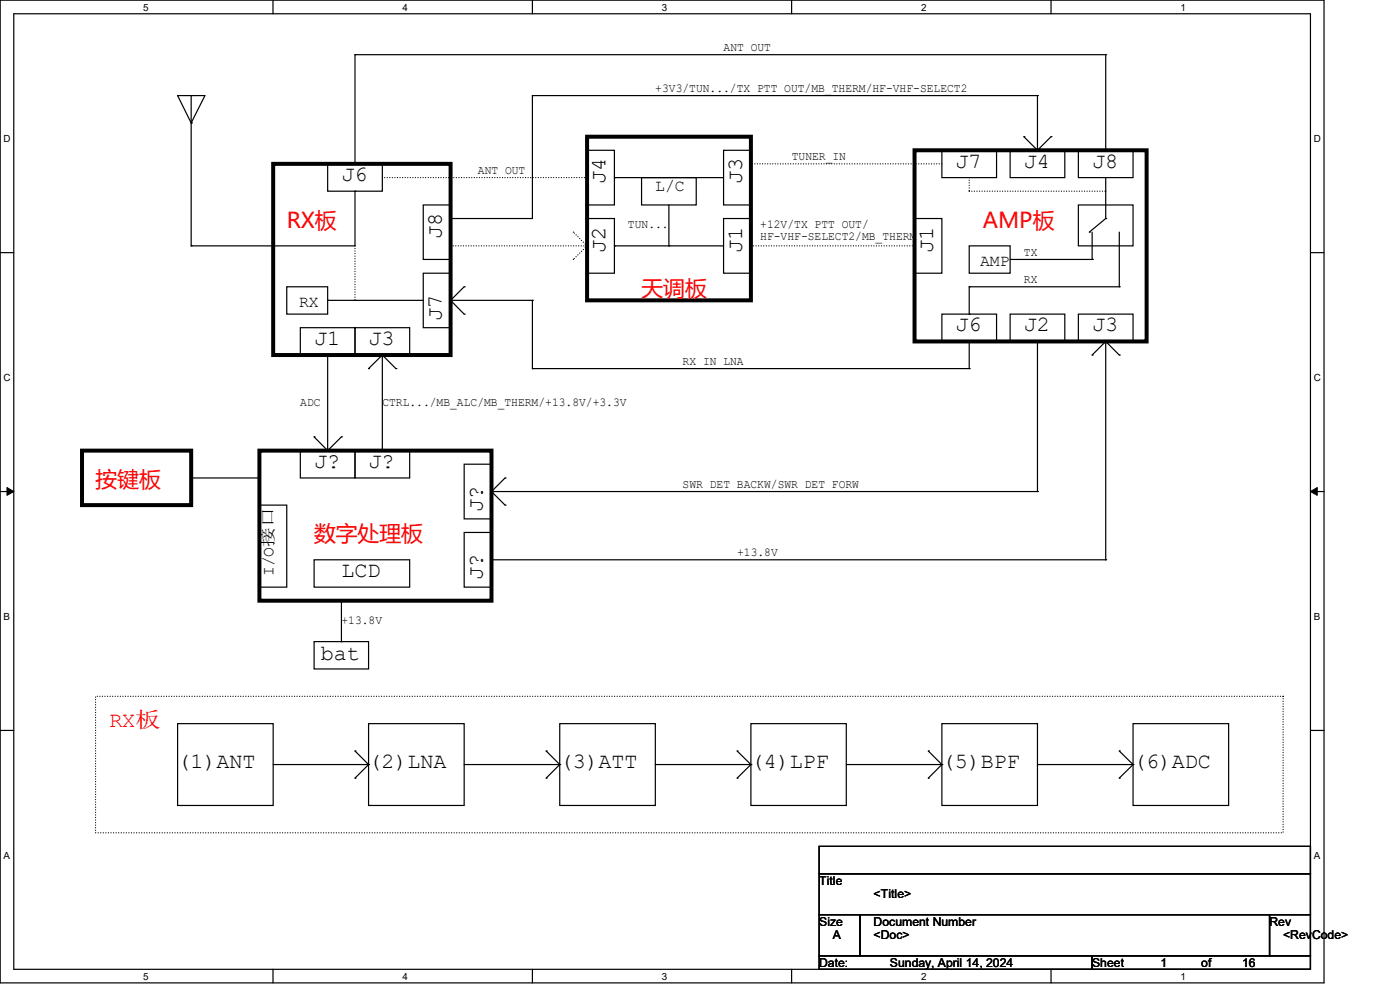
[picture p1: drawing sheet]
<svg xmlns="http://www.w3.org/2000/svg" width="297mm" height="210mm" viewBox="0 0 297 210" stroke-linecap="round" stroke-linejoin="round" font-family="sans-serif">
<g fill="none" stroke="#000" stroke-width=".25">
<path d="M0 0h280.9v208.5h-280.9zM2.9 2.9h275.1v202.7h-275.1zM57.9 0v2.9M75.3 11.6h.1M75.3 11.6v23.2M75.3 11.6h159.3M112.9 0v2.9M167.9 0v2.9M223 0v2.9M234.6 11.6h.1M234.6 11.6v20.3M37.7 20.3h.1"/>
<path d="M37.7 20.3h5.8l-2.9 5.8M37.7 20.3l2.9 5.8M40.6 20.3h.1M40.6 26.1h.1M40.6 20.3v31.9M69.5 34.8h11.6v5.8h-11.6zM112.9 20.3h.1M112.9 20.3v26.1h-17.3M112.9 20.3h107.2M124.5 31.9h5.8v11.6h-5.8zM130.3 37.7h.1M130.3 37.7h23.2"/>
<path d="M136.1 37.7h11.6v5.8h-11.6zM153.5 31.9h5.8v11.6h-5.8zM199.8 31.9h11.6v5.8h-11.6zM214.3 31.9h11.6v5.8h-11.6zM217.2 29h.1M217.2 29l2.9 2.9M220.1 20.3h.1M220.1 31.9h.1M220.1 20.3v11.6M223 29h.1M223 29l-2.9 2.9M228.8 31.9h11.6v5.8h-11.6z"/>
<path d="M234.6 31.9h.1M234.6 37.7v8.7M0 53.6h2.9M40.6 52.2h.1M75.3 40.6h.1M75.3 40.6v11.6h-34.7M89.8 43.5h5.8v11.5h-5.8zM89.8 58h5.8v11.5h-5.8zM95.6 46.4h.1M124.5 46.4h5.8v11.6h-5.8zM130.3 52.2h.1M130.3 52.2h23.2"/>
<path d="M141.9 52.2h.1M141.9 43.5v8.7M153.5 46.4h5.8v11.6h-5.8zM194 46.4h5.8v11.6h-5.8zM205.6 52.2h8.7v5.8h-8.7zM214.3 55h17.4M228.8 43.5h11.6v8.7h-11.6zM231.1 49.2h.1M231.7 55h.1M231.7 49.2v5.8M234.6 46.4h.1M234.6 46.4l-3.5 2.8"/>
<path d="M237.4 49.2v11.6M278 53.6h2.9M60.8 60.8h8.7v5.8h-8.7zM63.7 69.5h11.6v5.8h-11.6zM69.5 63.7h.1M69.5 75.3v20.3M69.5 63.7h20.3M75.3 69.5h11.6v5.8h-11.6zM78.2 78.2h.1M81.1 75.3v20.3M81.1 75.3l-2.9 2.9M81.1 75.3l2.9 2.9"/>
<path d="M84 78.2h.1M95.6 63.7h17.3M95.6 63.7l2.9 2.9M98.5 60.8h.1M98.5 66.6h.1M98.5 60.8l-2.9 2.9M112.9 63.7h.1M112.9 78.2h.1M112.9 63.7v14.5M112.9 78.2h92.7M199.8 66.6h11.6v5.8h-11.6zM205.6 78.2h.1"/>
<path d="M205.6 72.4h.1M205.6 60.8h.1M205.6 66.6h.1M205.6 60.8v5.8M205.6 72.4v5.8M205.6 60.8h31.8M214.3 66.6h11.6v5.8h-11.6zM220.1 72.4v31.9M228.8 66.6h11.6v5.8h-11.6zM231.7 75.3h.1M234.6 72.4v46.3M234.6 72.4l-2.9 2.9"/>
<path d="M234.6 72.4l2.8 2.9M237.4 60.8h.1M237.4 75.3h.1M63.7 95.6h11.6v5.8h-11.6zM66.6 92.7h.1M66.6 92.7l2.9 2.9M69.5 95.6h.1M72.4 92.7h.1M72.4 92.7l-2.9 2.9M75.3 95.6h11.6v5.8h-11.6zM81.1 95.6h.1M98.5 98.5h5.8v11.6h-5.8z"/>
<path d="M0 104.3h2.9M40.6 101.4h.1M40.6 101.4h14.4M55 107.1h5.8v17.4h-5.8zM66.6 118.7h20.3v5.8h-20.3zM98.5 112.9h5.8v11.6h-5.8zM104.3 118.7h.1M104.3 104.3h.1M104.3 104.3h115.8M104.3 118.7h130.3M104.3 104.3l2.8 2.8M107.1 101.4h.1"/>
<path d="M107.1 107.1h.1M107.1 101.4l-2.8 2.9M220.1 104.3h.1M234.6 118.7h.1M278 104.3h2.9M66.6 136.1h11.6v5.8h-11.6zM72.4 136.1h.1M72.4 127.4v8.7M0 154.9h2.9M37.7 153.5h20.3v17.4h-20.3zM75.3 159.3h.1M75.3 159.3l2.9 2.9"/>
<path d="M78.2 153.5h20.3v17.4h-20.3zM115.9 159.3h.1M115.9 159.3l2.8 2.9M118.7 153.5h20.3v17.4h-20.3zM156.4 159.3h.1M156.4 159.3l2.9 2.9M159.3 153.5h20.2v17.4h-20.2zM196.9 159.3h.1M196.9 159.3l2.9 2.9M199.8 153.5h20.3v17.4h-20.3zM237.4 159.3h.1M237.4 159.3l3 2.9"/>
<path d="M240.4 153.5h20.2v17.4h-20.2zM278 154.9h2.9M58 162.2h20.2M75.3 165.1h.1M78.2 162.2h.1M78.2 162.2l-2.9 2.9M98.5 162.2h20.2M115.9 165.1h.1M118.7 162.2h.1M118.7 162.2l-2.8 2.9M139 162.2h20.3M156.4 165.1h.1"/>
<path d="M159.3 162.2h.1M159.3 162.2l-2.9 2.9M173.8 179.5h104.2v5.8h-104.2zM179.5 162.2h20.3M196.9 165.1h.1M199.8 162.2h.1M199.8 162.2l-2.9 2.9M220.1 162.2h20.3M237.4 165.1h.1M240.4 162.2h.1M240.4 162.2l-3 2.9M173.8 185.3h104.2v8.7h-104.2z"/>
<path d="M173.8 194h8.7v8.7h-8.7zM182.5 194h86.8v8.7h-86.8zM269.3 194h8.7v8.7h-8.7zM57.9 205.6v2.9M112.9 205.6v2.9M167.9 205.6v2.9M173.8 202.7h57.9v2.9h-57.9zM223 205.6v2.9M231.7 202.7h46.3v2.9h-46.3z"/>
</g>
<path d="M1.5 103.4l1.4 .9-1.4 .8zM278 104.3l1.4-.9v1.7z" fill="#000"/>
<path d="M1.5 103.4l1.4 .9-1.4 .8zM278 104.3l1.4-.9v1.7z" fill="none" stroke="#000" stroke-width=".21"/>
<path d="M58 34.8h37.6v40.5h-37.6zM124.5 29h34.8v34.7h-34.8zM194 31.9h49.2v40.5h-49.2zM17.4 95.6h23.2v11.5h-23.2zM55 95.6h49.3v31.8h-49.3z" fill="none" stroke="#000" stroke-width=".85"/>
<g fill="none" stroke="#000" stroke-width=".25" stroke-dasharray="0 .5">
<path d="M81.1 37.7h.1M124.5 37.7h-43.4M159.3 34.8h.1M199.8 34.8h-40.5M205.6 37.7v2.9M75.3 52.2v11.5M95.6 52.2h28.9M121.6 49.2h.1M121.6 55h.1M124.5 52.2h.1M124.5 52.2l-2.9-3M124.5 52.2l-2.9 2.8"/>
<path d="M159.3 52.2h34.7M194 52.2h.1M205.6 40.6h.1M205.6 40.6h29M234.6 40.6h.1M75.3 63.7h.1M20.3 147.7h251.9v29h-251.9z"/>
</g>
<g font-size="4.6">
<text x="202.7" y="35.6">J7</text>
<text x="217.2" y="35.6">J4</text>
<text x="231.7" y="35.6">J8</text>
<text x="72.4" y="38.4">J6</text>
<text x="128.5" y="39.1" transform="rotate(-90 128.5 39.1)">J4</text>
<text x="157.4" y="39.1" transform="rotate(-90 157.4 39.1)">J3</text>
<text x="93.7" y="50.7" transform="rotate(-90 93.7 50.7)">J8</text>
<text x="128.5" y="53.6" transform="rotate(-90 128.5 53.6)">J2</text>
<text x="157.4" y="53.6" transform="rotate(-90 157.4 53.6)">J1</text>
<text x="198" y="53.6" transform="rotate(-90 198 53.6)">J1</text>
<text x="93.7" y="68.1" transform="rotate(-90 93.7 68.1)">J7</text>
<text x="202.7" y="70.3">J6</text>
<text x="217.2" y="70.3">J2</text>
<text x="231.7" y="70.3">J3</text>
<text x="66.6" y="73.2">J1</text>
<text x="78.2" y="73.2">J3</text>
<text x="66.6" y="99.3">J?</text>
<text x="78.2" y="99.3">J?</text>
<text x="102.4" y="108.6" transform="rotate(-90 102.4 108.6)">J?</text>
<text x="72.4" y="122.4">LCD</text>
<text x="102.4" y="123.1" transform="rotate(-90 102.4 123.1)">J?</text>
<text x="68.1" y="140.1">bat</text>
<text x="37.7" y="163">(1)ANT</text>
<text x="78.2" y="163">(2)LNA</text>
<text x="118.7" y="163">(3)ATT</text>
<text x="159.3" y="163">(4)LPF</text>
<text x="199.8" y="163">(5)BPF</text>
<text x="240.4" y="163">(6)ADC</text>
</g>
<g font-size="4.6" fill="#f00">
<text x="60.8" y="48.3">RX板</text>
<text x="208.5" y="48.3">AMP板</text>
<text x="136.1" y="62.7">天调板</text>
<text x="20.3" y="103.3">按键板</text>
<text x="66.6" y="114.9">数字处理板</text>
<text x="23.2" y="154.3">RX板</text>
</g>
<g font-size="3.5">
<text x="139" y="40.4">L/C</text>
<text x="207.9" y="56.3">AMP</text>
<text x="63.5" y="65">RX</text>
<text x="58" y="122.2" transform="rotate(-90 58 122.2)">I/O接口</text>
</g>
<g font-size="2.6">
<text x="153.5" y="10.8">ANT OUT</text>
<text x="139" y="19.5">+3V3/TUN.../TX PTT OUT/MB_THERM/HF-VHF-SELECT2</text>
<text x="168" y="34">TUNER_IN</text>
<text x="101.4" y="36.8">ANT OUT</text>
<text x="133.2" y="48.4">TUN...</text>
<text x="161.3" y="48.4">+12V/TX PTT OUT/</text>
<text x="161.3" y="51">HF-VHF-SELECT2/MB_THERM</text>
<text x="217.2" y="54.2">TX</text>
<text x="217.2" y="60">RX</text>
<text x="144.8" y="77.4">RX IN LNA</text>
<text x="63.7" y="86.1">ADC</text>
<text x="81.1" y="86.1">CTRL.../MB_ALC/MB_THERM/+13.8V/+3.3V</text>
<text x="144.8" y="103.5">SWR DET BACKW/SWR DET FORW</text>
<text x="156.4" y="117.9">+13.8V</text>
<text x="72.4" y="132.4">+13.8V</text>
<text x="173.8" y="187.7">Title</text>
<text x="185.3" y="190.6">&lt;Title&gt;</text>
<text x="173.8" y="196.3">Size</text>
<text x="185.3" y="196.3">Document Number</text>
<text x="269.3" y="196.3">Rev</text>
<text x="176.7" y="199.3">A</text>
<text x="185.3" y="199.3">&lt;Doc&gt;</text>
<text x="272.2" y="199.3">&lt;Rev</text>
<text x="278.3" y="199.3">Co</text>
<text x="281.6" y="199.3">de&gt;</text>
<text x="173.8" y="205.1">Date:</text>
<text x="188.8" y="205.1">Sunday, April 14, 2024</text>
<text x="231.7" y="205.1">Sheet</text>
<text x="246.2" y="205.1">1</text>
<text x="254.8" y="205.1">of</text>
<text x="263.5" y="205.1">16</text>
</g>
<g font-size="2.1">
<text x="30.4" y="2.2">5</text>
<text x="85.4" y="2.2">4</text>
<text x="140.4" y="2.2">3</text>
<text x="195.4" y="2.2">2</text>
<text x="250.4" y="2.2">1</text>
<text x=".8" y="30.1">D</text>
<text x="278.7" y="30.1">D</text>
<text x=".8" y="80.8">C</text>
<text x="278.7" y="80.8">C</text>
<text x=".8" y="131.5">B</text>
<text x="278.7" y="131.5">B</text>
<text x=".8" y="182.2">A</text>
<text x="278.7" y="182.2">A</text>
<text x="30.4" y="207.8">5</text>
<text x="85.4" y="207.8">4</text>
<text x="140.4" y="207.8">3</text>
<text x="195.4" y="207.8">2</text>
<text x="250.4" y="207.8">1</text>
</g>
</svg>
